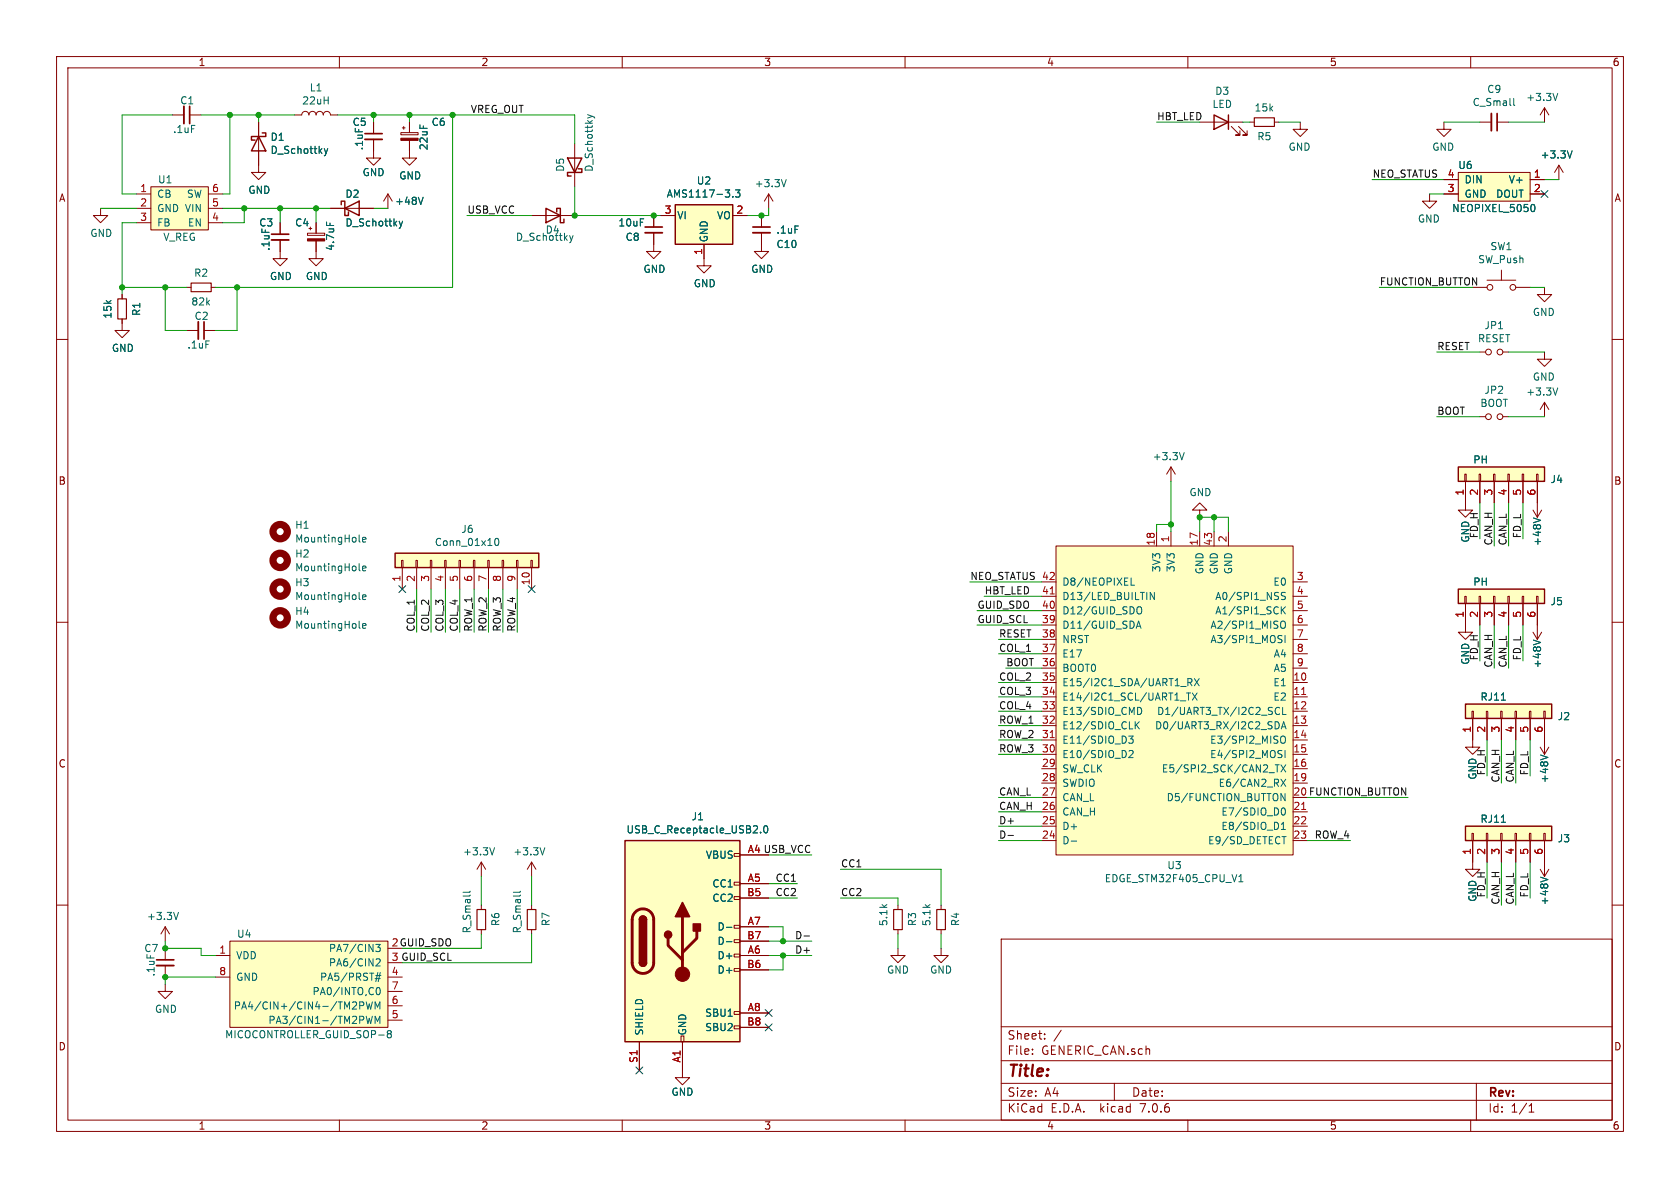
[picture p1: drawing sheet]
EESchema Schematic File Version 4
EELAYER 30 0
EELAYER END
$Descr A4 11693 8268
encoding utf-8
Sheet 1 1
Title ""
Date ""
Rev ""
Comp ""
Comment1 ""
Comment2 ""
Comment3 ""
Comment4 ""
$EndDescr
Wire Wire Line
	3150 2000 3150 800 
Wire Wire Line
	1600 1350 1600 800 
Wire Wire Line
	850  1350 850  800 
Wire Wire Line
	1550 1350 1600 1350
Wire Wire Line
	1650 2000 3150 2000
Wire Wire Line
	1650 2300 1650 2000
Wire Wire Line
	1500 2300 1650 2300
Connection ~ 1650 2000
Wire Wire Line
	1500 2000 1650 2000
Wire Wire Line
	2850 800  3150 800 
$Comp
L power:+3.3V #PWR0101
U 1 1
P 5350 1450
F 0 "#PWR0101" H 5350 1300 50  0001 C CNN
F 1 "+3.3V" H 5365 1623 50  0000 C CNN
F 2 "" H 5350 1450 50  0001 C CNN
F 3 "" H 5350 1450 50  0001 C CNN
	1    5350 1450
	1    0    0    -1  
$EndComp
Wire Wire Line
	2850 800  2850 850 
Connection ~ 2850 800 
Wire Wire Line
	2600 800  2850 800 
Wire Wire Line
	2600 800  2600 850 
Connection ~ 2600 800 
Wire Wire Line
	2350 800  2600 800 
Wire Wire Line
	1600 800  1800 800 
Wire Wire Line
	1800 800  2050 800 
Connection ~ 1800 800 
Wire Wire Line
	1800 850  1800 800 
Connection ~ 1600 800 
Wire Wire Line
	1400 800  1600 800 
Wire Wire Line
	850  800  1200 800 
Wire Wire Line
	950  1350 850  1350
Wire Wire Line
	700  1450 950  1450
$Comp
L power:GND #PWR0102
U 1 1
P 700 1450
F 0 "#PWR0102" H 700 1200 50  0001 C CNN
F 1 "GND" H 705 1277 50  0000 C CNN
F 2 "" H 700 1450 50  0001 C CNN
F 3 "" H 700 1450 50  0001 C CNN
	1    700  1450
	1    0    0    -1  
$EndComp
$Comp
L power:GND #PWR0103
U 1 1
P 1800 1150
F 0 "#PWR0103" H 1800 900 50  0001 C CNN
F 1 "GND" H 1805 977 50  0000 C CNN
F 2 "" H 1800 1150 50  0001 C CNN
F 3 "" H 1800 1150 50  0001 C CNN
	1    1800 1150
	1    0    0    -1  
$EndComp
$Comp
L power:GND #PWR0104
U 1 1
P 2850 1050
F 0 "#PWR0104" H 2850 800 50  0001 C CNN
F 1 "GND" H 2855 877 50  0000 C CNN
F 2 "" H 2850 1050 50  0001 C CNN
F 3 "" H 2850 1050 50  0001 C CNN
	1    2850 1050
	1    0    0    -1  
$EndComp
$Comp
L power:GND #PWR0105
U 1 1
P 2600 1050
F 0 "#PWR0105" H 2600 800 50  0001 C CNN
F 1 "GND" H 2600 900 50  0000 C CNN
F 2 "" H 2600 1050 50  0001 C CNN
F 3 "" H 2600 1050 50  0001 C CNN
	1    2600 1050
	1    0    0    -1  
$EndComp
Wire Wire Line
	1150 2000 850  2000
Wire Wire Line
	1150 2300 1150 2000
Wire Wire Line
	1300 2300 1150 2300
$Comp
L power:GND #PWR0106
U 1 1
P 850 2250
F 0 "#PWR0106" H 850 2000 50  0001 C CNN
F 1 "GND" H 855 2077 50  0000 C CNN
F 2 "" H 850 2250 50  0001 C CNN
F 3 "" H 850 2250 50  0001 C CNN
	1    850  2250
	1    0    0    -1  
$EndComp
Wire Wire Line
	850  2000 850  2050
Wire Wire Line
	850  1550 950  1550
Connection ~ 850  2000
Wire Wire Line
	850  2000 850  1550
Connection ~ 1150 2000
Wire Wire Line
	1300 2000 1150 2000
$Comp
L power:GND #PWR0107
U 1 1
P 2200 1750
F 0 "#PWR0107" H 2200 1500 50  0001 C CNN
F 1 "GND" H 2205 1577 50  0000 C CNN
F 2 "" H 2200 1750 50  0001 C CNN
F 3 "" H 2200 1750 50  0001 C CNN
	1    2200 1750
	1    0    0    -1  
$EndComp
$Comp
L power:GND #PWR0108
U 1 1
P 1950 1750
F 0 "#PWR0108" H 1950 1500 50  0001 C CNN
F 1 "GND" H 1955 1577 50  0000 C CNN
F 2 "" H 1950 1750 50  0001 C CNN
F 3 "" H 1950 1750 50  0001 C CNN
	1    1950 1750
	1    0    0    -1  
$EndComp
$Comp
L Device:C_Small C5
U 1 1
P 2600 950
F 0 "C5" H 2450 1050 50  0000 L CNN
F 1 ".1uF" V 2500 850 50  0000 L CNN
F 2 "Capacitor_SMD:C_0603_1608Metric" H 2600 950 50  0001 C CNN
F 3 "~" H 2600 950 50  0001 C CNN
	1    2600 950 
	1    0    0    -1  
$EndComp
Wire Wire Line
	1950 1450 1950 1550
Connection ~ 1950 1450
Wire Wire Line
	2200 1450 1950 1450
Wire Wire Line
	2200 1450 2200 1550
$Comp
L Evezor_Library:REGULATOR_VOLTAGE_HT7463A U1
U 1 1
P 1250 1450
F 0 "U1" H 1150 1650 50  0000 C CNN
F 1 "V_REG" H 1250 1250 50  0000 C CNN
F 2 "Package_TO_SOT_SMD:SOT-23-6" H 1200 1450 50  0001 C CNN
F 3 "" H 1200 1450 50  0001 C CNN
	1    1250 1450
	1    0    0    -1  
$EndComp
$Comp
L power:+48V #PWR0109
U 1 1
P 2700 1450
F 0 "#PWR0109" H 2700 1300 50  0001 C CNN
F 1 "+48V" H 2850 1500 50  0000 C CNN
F 2 "" H 2700 1450 50  0001 C CNN
F 3 "" H 2700 1450 50  0001 C CNN
	1    2700 1450
	1    0    0    -1  
$EndComp
$Comp
L Device:CP_Small C6
U 1 1
P 2850 950
F 0 "C6" H 3000 1050 50  0000 L CNN
F 1 "22uF" V 2950 850 50  0000 L CNN
F 2 "Capacitor_SMD:C_0805_2012Metric" H 2850 950 50  0001 C CNN
F 3 "~" H 2850 950 50  0001 C CNN
	1    2850 950 
	1    0    0    -1  
$EndComp
$Comp
L Device:R_Small R1
U 1 1
P 850 2150
F 0 "R1" V 750 2150 50  0000 C CNN
F 1 "15k" V 950 2150 50  0000 C CNN
F 2 "Resistor_SMD:R_0603_1608Metric" H 850 2150 50  0001 C CNN
F 3 "~" H 850 2150 50  0001 C CNN
	1    850  2150
	-1   0    0    1   
$EndComp
$Comp
L Device:C_Small C2
U 1 1
P 1400 2300
F 0 "C2" V 1300 2250 50  0000 L CNN
F 1 ".1uF" V 1500 2200 50  0000 L CNN
F 2 "Capacitor_SMD:C_0603_1608Metric" H 1400 2300 50  0001 C CNN
F 3 "~" H 1400 2300 50  0001 C CNN
	1    1400 2300
	0    1    1    0   
$EndComp
$Comp
L Device:R_Small R2
U 1 1
P 1400 2000
F 0 "R2" V 1300 2000 50  0000 C CNN
F 1 "82k" V 1500 2000 50  0000 C CNN
F 2 "Resistor_SMD:R_0603_1608Metric" H 1400 2000 50  0001 C CNN
F 3 "~" H 1400 2000 50  0001 C CNN
	1    1400 2000
	0    1    1    0   
$EndComp
$Comp
L Device:C_Small C1
U 1 1
P 1300 800
F 0 "C1" V 1200 750 50  0000 L CNN
F 1 ".1uF" V 1400 700 50  0000 L CNN
F 2 "Capacitor_SMD:C_0603_1608Metric" H 1300 800 50  0001 C CNN
F 3 "~" H 1300 800 50  0001 C CNN
	1    1300 800 
	0    1    1    0   
$EndComp
$Comp
L Device:CP_Small C4
U 1 1
P 2200 1650
F 0 "C4" H 2050 1750 50  0000 L CNN
F 1 "4.7uF" V 2300 1550 50  0000 L CNN
F 2 "Capacitor_SMD:C_0805_2012Metric" H 2200 1650 50  0001 C CNN
F 3 "~" H 2200 1650 50  0001 C CNN
	1    2200 1650
	1    0    0    -1  
$EndComp
$Comp
L Device:C_Small C3
U 1 1
P 1950 1650
F 0 "C3" H 1800 1750 50  0000 L CNN
F 1 ".1uF" V 1850 1550 50  0000 L CNN
F 2 "Capacitor_SMD:C_0603_1608Metric" H 1950 1650 50  0001 C CNN
F 3 "~" H 1950 1650 50  0001 C CNN
	1    1950 1650
	1    0    0    -1  
$EndComp
$Comp
L Device:L L1
U 1 1
P 2200 800
F 0 "L1" V 2390 800 50  0000 C CNN
F 1 "22uH" V 2299 800 50  0000 C CNN
F 2 "EvezorLIB:INDUCTOR_7.5X6.6_GCDA0630-220MC" H 2200 800 50  0001 C CNN
F 3 "~" H 2200 800 50  0001 C CNN
	1    2200 800 
	0    -1   -1   0   
$EndComp
$Comp
L Device:D_Schottky D1
U 1 1
P 1800 1000
F 0 "D1" V 1754 1079 50  0000 L CNN
F 1 "D_Schottky" V 1845 1079 50  0000 L CNN
F 2 "Diode_SMD:D_SMA" H 1800 1000 50  0001 C CNN
F 3 "~" H 1800 1000 50  0001 C CNN
	1    1800 1000
	0    1    1    0   
$EndComp
Wire Wire Line
	2200 1450 2300 1450
Connection ~ 2200 1450
$Comp
L Regulator_Linear:AMS1117-3.3 U2
U 1 1
P 4900 1500
F 0 "U2" H 4900 1742 50  0000 C CNN
F 1 "AMS1117-3.3" H 4900 1651 50  0000 C CNN
F 2 "Package_TO_SOT_SMD:SOT-223-3_TabPin2" H 4900 1700 50  0001 C CNN
F 3 "http://www.advanced-monolithic.com/pdf/ds1117.pdf" H 5000 1250 50  0001 C CNN
	1    4900 1500
	1    0    0    -1  
$EndComp
Wire Wire Line
	5200 1500 5300 1500
Wire Wire Line
	5350 1500 5350 1450
$Comp
L power:GND #PWR0110
U 1 1
P 4900 1800
F 0 "#PWR0110" H 4900 1550 50  0001 C CNN
F 1 "GND" H 4905 1627 50  0000 C CNN
F 2 "" H 4900 1800 50  0001 C CNN
F 3 "" H 4900 1800 50  0001 C CNN
	1    4900 1800
	1    0    0    -1  
$EndComp
Wire Wire Line
	1550 1450 1700 1450
Wire Wire Line
	8350 3600 8350 3700
Wire Wire Line
	8450 3700 8450 3600
Connection ~ 8450 3600
Wire Wire Line
	8450 3600 8350 3600
Wire Wire Line
	8550 3700 8550 3600
Wire Wire Line
	8550 3600 8450 3600
$Comp
L power:GND #PWR0113
U 1 1
P 8350 3600
F 0 "#PWR0113" H 8350 3350 50  0001 C CNN
F 1 "GND" H 8355 3427 50  0000 C CNN
F 2 "" H 8350 3600 50  0001 C CNN
F 3 "" H 8350 3600 50  0001 C CNN
	1    8350 3600
	1    0    0    1   
$EndComp
Connection ~ 8350 3600
Wire Wire Line
	8150 3350 8150 3650
Wire Wire Line
	8050 3700 8050 3650
Wire Wire Line
	8050 3650 8150 3650
Connection ~ 8150 3650
Wire Wire Line
	8150 3650 8150 3700
$Comp
L power:+3.3V #PWR0114
U 1 1
P 8150 3350
F 0 "#PWR0114" H 8150 3200 50  0001 C CNN
F 1 "+3.3V" H 8165 3523 50  0000 C CNN
F 2 "" H 8150 3350 50  0001 C CNN
F 3 "" H 8150 3350 50  0001 C CNN
	1    8150 3350
	-1   0    0    -1  
$EndComp
Text Label 6950 5650 0    50   ~ 0
CAN_H
Text Label 6950 5550 0    50   ~ 0
CAN_L
Wire Wire Line
	7250 5650 6950 5650
Wire Wire Line
	7250 5550 6950 5550
$Comp
L Connector_Generic:Conn_01x06 J2
U 1 1
P 10450 4950
F 0 "J2" V 10414 4562 50  0000 R CNN
F 1 "RJ11" V 10550 5100 50  0000 R CNN
F 2 "EvezorLIB:RJ11_C189747_Horizontal" H 10450 4950 50  0001 C CNN
F 3 "~" H 10450 4950 50  0001 C CNN
	1    10450 4950
	0    -1   -1   0   
$EndComp
Text Label 10450 5450 1    50   ~ 0
CAN_H
Text Label 10550 5450 1    50   ~ 0
CAN_L
Wire Wire Line
	10450 5150 10450 5450
Wire Wire Line
	10550 5150 10550 5450
$Comp
L power:GND #PWR0117
U 1 1
P 10250 5150
F 0 "#PWR0117" H 10250 4900 50  0001 C CNN
F 1 "GND" V 10250 4950 50  0000 C CNN
F 2 "" H 10250 5150 50  0001 C CNN
F 3 "" H 10250 5150 50  0001 C CNN
	1    10250 5150
	1    0    0    -1  
$EndComp
$Comp
L power:+48V #PWR0118
U 1 1
P 10750 5150
F 0 "#PWR0118" H 10750 5000 50  0001 C CNN
F 1 "+48V" V 10750 5350 50  0000 C CNN
F 2 "" H 10750 5150 50  0001 C CNN
F 3 "" H 10750 5150 50  0001 C CNN
	1    10750 5150
	-1   0    0    1   
$EndComp
$Comp
L Connector_Generic:Conn_01x06 J3
U 1 1
P 10450 5800
F 0 "J3" V 10414 5412 50  0000 R CNN
F 1 "RJ11" V 10550 5950 50  0000 R CNN
F 2 "EvezorLIB:RJ11_C189747_Horizontal" H 10450 5800 50  0001 C CNN
F 3 "~" H 10450 5800 50  0001 C CNN
	1    10450 5800
	0    -1   -1   0   
$EndComp
Text Label 10450 6300 1    50   ~ 0
CAN_H
Text Label 10550 6300 1    50   ~ 0
CAN_L
Wire Wire Line
	10450 6000 10450 6300
Wire Wire Line
	10550 6000 10550 6300
$Comp
L power:GND #PWR0119
U 1 1
P 10250 6000
F 0 "#PWR0119" H 10250 5750 50  0001 C CNN
F 1 "GND" V 10250 5800 50  0000 C CNN
F 2 "" H 10250 6000 50  0001 C CNN
F 3 "" H 10250 6000 50  0001 C CNN
	1    10250 6000
	1    0    0    -1  
$EndComp
$Comp
L power:+48V #PWR0120
U 1 1
P 10750 6000
F 0 "#PWR0120" H 10750 5850 50  0001 C CNN
F 1 "+48V" V 10750 6200 50  0000 C CNN
F 2 "" H 10750 6000 50  0001 C CNN
F 3 "" H 10750 6000 50  0001 C CNN
	1    10750 6000
	-1   0    0    1   
$EndComp
$Comp
L Connector_Generic:Conn_01x06 J4
U 1 1
P 10400 3300
F 0 "J4" V 10364 2912 50  0000 R CNN
F 1 "PH" V 10500 3450 50  0000 R CNN
F 2 "Connector_JST:JST_PH_B6B-PH-K_1x06_P2.00mm_Vertical" H 10400 3300 50  0001 C CNN
F 3 "~" H 10400 3300 50  0001 C CNN
	1    10400 3300
	0    -1   -1   0   
$EndComp
Text Label 10400 3800 1    50   ~ 0
CAN_H
Text Label 10500 3800 1    50   ~ 0
CAN_L
Wire Wire Line
	10400 3500 10400 3800
Wire Wire Line
	10500 3500 10500 3800
$Comp
L power:GND #PWR0121
U 1 1
P 10200 3500
F 0 "#PWR0121" H 10200 3250 50  0001 C CNN
F 1 "GND" V 10200 3300 50  0000 C CNN
F 2 "" H 10200 3500 50  0001 C CNN
F 3 "" H 10200 3500 50  0001 C CNN
	1    10200 3500
	1    0    0    -1  
$EndComp
$Comp
L Connector_Generic:Conn_01x06 J5
U 1 1
P 10400 4150
F 0 "J5" V 10364 3762 50  0000 R CNN
F 1 "PH" V 10500 4300 50  0000 R CNN
F 2 "Connector_JST:JST_PH_B6B-PH-K_1x06_P2.00mm_Vertical" H 10400 4150 50  0001 C CNN
F 3 "~" H 10400 4150 50  0001 C CNN
	1    10400 4150
	0    -1   -1   0   
$EndComp
Text Label 10400 4650 1    50   ~ 0
CAN_H
Text Label 10500 4650 1    50   ~ 0
CAN_L
Wire Wire Line
	10400 4350 10400 4650
Wire Wire Line
	10500 4350 10500 4650
$Comp
L power:GND #PWR0123
U 1 1
P 10200 4350
F 0 "#PWR0123" H 10200 4100 50  0001 C CNN
F 1 "GND" V 10200 4150 50  0000 C CNN
F 2 "" H 10200 4350 50  0001 C CNN
F 3 "" H 10200 4350 50  0001 C CNN
	1    10200 4350
	1    0    0    -1  
$EndComp
$Comp
L power:+48V #PWR0124
U 1 1
P 10700 4350
F 0 "#PWR0124" H 10700 4200 50  0001 C CNN
F 1 "+48V" V 10700 4550 50  0000 C CNN
F 2 "" H 10700 4350 50  0001 C CNN
F 3 "" H 10700 4350 50  0001 C CNN
	1    10700 4350
	-1   0    0    1   
$EndComp
Text Label 10350 5400 1    50   ~ 0
FD_H
Text Label 10650 5400 1    50   ~ 0
FD_L
Wire Wire Line
	10350 5150 10350 5400
Wire Wire Line
	10650 5150 10650 5400
Text Label 10300 3750 1    50   ~ 0
FD_H
Text Label 10600 3750 1    50   ~ 0
FD_L
Wire Wire Line
	10300 3500 10300 3750
Wire Wire Line
	10600 3500 10600 3750
Text Label 10300 4600 1    50   ~ 0
FD_H
Text Label 10600 4600 1    50   ~ 0
FD_L
Wire Wire Line
	10300 4350 10300 4600
Wire Wire Line
	10600 4350 10600 4600
Text Label 10350 6250 1    50   ~ 0
FD_H
Text Label 10650 6250 1    50   ~ 0
FD_L
Wire Wire Line
	10350 6000 10350 6250
Wire Wire Line
	10650 6000 10650 6250
$Comp
L Device:LED D3
U 1 1
P 8500 850
F 0 "D3" H 8493 1066 50  0000 C CNN
F 1 "LED" H 8493 975 50  0000 C CNN
F 2 "LED_SMD:LED_0603_1608Metric" H 8500 850 50  0001 C CNN
F 3 "~" H 8500 850 50  0001 C CNN
	1    8500 850 
	-1   0    0    -1  
$EndComp
$Comp
L Device:R_Small R5
U 1 1
P 8800 850
F 0 "R5" V 8700 850 50  0000 C CNN
F 1 "15k" V 8900 850 50  0000 C CNN
F 2 "Resistor_SMD:R_0603_1608Metric" H 8800 850 50  0001 C CNN
F 3 "~" H 8800 850 50  0001 C CNN
	1    8800 850 
	0    1    -1   0   
$EndComp
$Comp
L power:GND #PWR0133
U 1 1
P 9050 850
F 0 "#PWR0133" H 9050 600 50  0001 C CNN
F 1 "GND" H 9055 677 50  0000 C CNN
F 2 "" H 9050 850 50  0001 C CNN
F 3 "" H 9050 850 50  0001 C CNN
	1    9050 850 
	-1   0    0    -1  
$EndComp
Wire Wire Line
	8650 850  8700 850 
Wire Wire Line
	8900 850  9050 850 
Wire Wire Line
	1550 1550 1700 1550
Wire Wire Line
	1700 1550 1700 1450
Connection ~ 1700 1450
Wire Wire Line
	1700 1450 1950 1450
$Comp
L power:GND #PWR0129
U 1 1
P 10750 2000
F 0 "#PWR0129" H 10750 1750 50  0001 C CNN
F 1 "GND" H 10755 1827 50  0000 C CNN
F 2 "" H 10750 2000 50  0001 C CNN
F 3 "" H 10750 2000 50  0001 C CNN
	1    10750 2000
	-1   0    0    -1  
$EndComp
$Comp
L Switch:SW_Push SW1
U 1 1
P 10450 2000
F 0 "SW1" H 10450 2285 50  0000 C CNN
F 1 "SW_Push" H 10450 2194 50  0000 C CNN
F 2 "EvezorLIB:SWITCH_2x3_SMD_TACTILE_GREEN" H 10450 2200 50  0001 C CNN
F 3 "~" H 10450 2200 50  0001 C CNN
	1    10450 2000
	1    0    0    -1  
$EndComp
Wire Wire Line
	10650 2000 10750 2000
Text Label 10000 2450 0    50   ~ 0
RESET
$Comp
L Evezor_Library:NEOPIXEL_5050 U6
U 1 1
P 10400 1300
F 0 "U6" H 10600 1450 50  0000 C CNN
F 1 "NEOPIXEL_5050" H 10400 1150 50  0000 C CNN
F 2 "EvezorLIB:NEOPIXEL_5050" H 10400 1050 50  0001 C CNN
F 3 "" H 10300 1300 50  0001 C CNN
	1    10400 1300
	-1   0    0    -1  
$EndComp
$Comp
L power:+3.3V #PWR0130
U 1 1
P 10850 1250
F 0 "#PWR0130" H 10850 1100 50  0001 C CNN
F 1 "+3.3V" H 10865 1423 50  0000 C CNN
F 2 "" H 10850 1250 50  0001 C CNN
F 3 "" H 10850 1250 50  0001 C CNN
	1    10850 1250
	-1   0    0    -1  
$EndComp
$Comp
L power:GND #PWR0131
U 1 1
P 9950 1350
F 0 "#PWR0131" H 9950 1100 50  0001 C CNN
F 1 "GND" H 9955 1177 50  0000 C CNN
F 2 "" H 9950 1350 50  0001 C CNN
F 3 "" H 9950 1350 50  0001 C CNN
	1    9950 1350
	-1   0    0    -1  
$EndComp
Wire Wire Line
	10050 1350 9950 1350
Wire Wire Line
	10850 1250 10750 1250
Text Label 9550 1250 0    50   ~ 0
NEO_STATUS
Wire Wire Line
	10050 1250 9550 1250
Text Label 6750 4050 0    50   ~ 0
NEO_STATUS
NoConn ~ 10750 1350
$Comp
L Device:C_Small C9
U 1 1
P 10400 850
F 0 "C9" V 10171 850 50  0000 C CNN
F 1 "C_Small" V 10262 850 50  0000 C CNN
F 2 "Capacitor_SMD:C_0603_1608Metric" H 10400 850 50  0001 C CNN
F 3 "~" H 10400 850 50  0001 C CNN
	1    10400 850 
	0    1    1    0   
$EndComp
$Comp
L power:+3.3V #PWR0132
U 1 1
P 10750 850
F 0 "#PWR0132" H 10750 700 50  0001 C CNN
F 1 "+3.3V" H 10765 1023 50  0000 C CNN
F 2 "" H 10750 850 50  0001 C CNN
F 3 "" H 10750 850 50  0001 C CNN
	1    10750 850 
	-1   0    0    -1  
$EndComp
$Comp
L power:GND #PWR0134
U 1 1
P 10050 850
F 0 "#PWR0134" H 10050 600 50  0001 C CNN
F 1 "GND" H 10055 677 50  0000 C CNN
F 2 "" H 10050 850 50  0001 C CNN
F 3 "" H 10050 850 50  0001 C CNN
	1    10050 850 
	-1   0    0    -1  
$EndComp
Wire Wire Line
	10500 850  10750 850 
Wire Wire Line
	10300 850  10050 850 
$Comp
L power:+48V #PWR0122
U 1 1
P 10700 3500
F 0 "#PWR0122" H 10700 3350 50  0001 C CNN
F 1 "+48V" V 10700 3700 50  0000 C CNN
F 2 "" H 10700 3500 50  0001 C CNN
F 3 "" H 10700 3500 50  0001 C CNN
	1    10700 3500
	-1   0    0    1   
$EndComp
$Comp
L Device:D_Schottky D2
U 1 1
P 2450 1450
F 0 "D2" H 2400 1550 50  0000 L CNN
F 1 "D_Schottky" H 2400 1350 50  0000 L CNN
F 2 "Diode_SMD:D_SMA" H 2450 1450 50  0001 C CNN
F 3 "~" H 2450 1450 50  0001 C CNN
	1    2450 1450
	1    0    0    -1  
$EndComp
Wire Wire Line
	2600 1450 2700 1450
$Comp
L Connector:USB_C_Receptacle_USB2.0 J1
U 1 1
P 4750 6550
F 0 "J1" H 4857 7417 50  0000 C CNN
F 1 "USB_C_Receptacle_USB2.0" H 4857 7326 50  0000 C CNN
F 2 "EvezorLIB:USB_C_Receptacle_HRO_TYPE-C-31-M-12" H 4900 6550 50  0001 C CNN
F 3 "https://www.usb.org/sites/default/files/documents/usb_type-c.zip" H 4900 6550 50  0001 C CNN
	1    4750 6550
	1    0    0    -1  
$EndComp
Text Label 6950 5850 0    50   ~ 0
D-
Wire Wire Line
	6950 5750 7250 5750
Wire Wire Line
	6950 5850 7250 5850
Text Label 5650 6550 2    50   ~ 0
D-
Text Label 6950 5750 0    50   ~ 0
D+
Text Label 5650 6650 2    50   ~ 0
D+
Wire Wire Line
	5350 6650 5450 6650
Wire Wire Line
	5350 6550 5450 6550
Wire Wire Line
	5350 6450 5450 6450
Wire Wire Line
	5450 6450 5450 6550
Connection ~ 5450 6550
Wire Wire Line
	5450 6550 5650 6550
Wire Wire Line
	5450 6650 5450 6750
Wire Wire Line
	5450 6750 5350 6750
Connection ~ 5450 6650
Wire Wire Line
	5450 6650 5650 6650
NoConn ~ 5350 7150
NoConn ~ 5350 7050
$Comp
L Device:R_Small R3
U 1 1
P 6250 6400
F 0 "R3" V 6350 6350 50  0000 L CNN
F 1 "5.1k" V 6150 6350 50  0000 L CNN
F 2 "Resistor_SMD:R_0603_1608Metric" H 6250 6400 50  0001 C CNN
F 3 "~" H 6250 6400 50  0001 C CNN
	1    6250 6400
	1    0    0    -1  
$EndComp
Text Label 5550 6150 2    50   ~ 0
CC1
Text Label 5550 6250 2    50   ~ 0
CC2
Wire Wire Line
	5350 6250 5550 6250
Wire Wire Line
	5550 6150 5350 6150
Text Label 5850 6050 0    50   ~ 0
CC1
Text Label 5850 6250 0    50   ~ 0
CC2
$Comp
L Device:R_Small R4
U 1 1
P 6550 6400
F 0 "R4" V 6650 6350 50  0000 L CNN
F 1 "5.1k" V 6450 6350 50  0000 L CNN
F 2 "Resistor_SMD:R_0603_1608Metric" H 6550 6400 50  0001 C CNN
F 3 "~" H 6550 6400 50  0001 C CNN
	1    6550 6400
	1    0    0    -1  
$EndComp
Wire Wire Line
	5850 6250 6250 6250
Wire Wire Line
	6250 6250 6250 6300
Wire Wire Line
	5850 6050 6550 6050
Wire Wire Line
	6550 6050 6550 6300
$Comp
L power:GND #PWR0112
U 1 1
P 4750 7450
F 0 "#PWR0112" H 4750 7200 50  0001 C CNN
F 1 "GND" H 4750 7300 50  0000 C CNN
F 2 "" H 4750 7450 50  0001 C CNN
F 3 "" H 4750 7450 50  0001 C CNN
	1    4750 7450
	1    0    0    -1  
$EndComp
$Comp
L power:GND #PWR0115
U 1 1
P 6250 6600
F 0 "#PWR0115" H 6250 6350 50  0001 C CNN
F 1 "GND" H 6250 6450 50  0000 C CNN
F 2 "" H 6250 6600 50  0001 C CNN
F 3 "" H 6250 6600 50  0001 C CNN
	1    6250 6600
	1    0    0    -1  
$EndComp
$Comp
L power:GND #PWR0116
U 1 1
P 6550 6600
F 0 "#PWR0116" H 6550 6350 50  0001 C CNN
F 1 "GND" H 6550 6450 50  0000 C CNN
F 2 "" H 6550 6600 50  0001 C CNN
F 3 "" H 6550 6600 50  0001 C CNN
	1    6550 6600
	1    0    0    -1  
$EndComp
Wire Wire Line
	6250 6500 6250 6600
Wire Wire Line
	6550 6500 6550 6600
$Comp
L Evezor_Library:MICOCONTROLLER_GUID_SOP-8 U4
U 1 1
P 2150 6850
F 0 "U4" H 1700 7200 50  0000 C CNN
F 1 "MICOCONTROLLER_GUID_SOP-8" H 2150 6500 50  0000 C CNN
F 2 "EvezorLIB:GUID_PS150C" H 2550 6850 50  0001 C CNN
F 3 "" H 2550 6850 50  0001 C CNN
	1    2150 6850
	1    0    0    -1  
$EndComp
$Comp
L power:GND #PWR0111
U 1 1
P 1150 6850
F 0 "#PWR0111" H 1150 6600 50  0001 C CNN
F 1 "GND" H 1155 6677 50  0000 C CNN
F 2 "" H 1150 6850 50  0001 C CNN
F 3 "" H 1150 6850 50  0001 C CNN
	1    1150 6850
	1    0    0    -1  
$EndComp
$Comp
L power:+3.3V #PWR0125
U 1 1
P 1150 6550
F 0 "#PWR0125" H 1150 6400 50  0001 C CNN
F 1 "+3.3V" H 1165 6723 50  0000 C CNN
F 2 "" H 1150 6550 50  0001 C CNN
F 3 "" H 1150 6550 50  0001 C CNN
	1    1150 6550
	-1   0    0    -1  
$EndComp
Wire Wire Line
	1400 6650 1500 6650
Text Label 5650 5950 2    50   ~ 0
USB_VCC
Wire Wire Line
	5350 5950 5650 5950
Text Label 3250 1500 0    50   ~ 0
USB_VCC
Wire Wire Line
	3250 1500 3700 1500
Wire Wire Line
	3150 800  4000 800 
Wire Wire Line
	4000 800  4000 1000
Connection ~ 3150 800 
Text Label 3650 800  2    50   ~ 0
VREG_OUT
$Comp
L Device:C_Small C7
U 1 1
P 1150 6700
F 0 "C7" H 1000 6800 50  0000 L CNN
F 1 ".1uF" V 1050 6600 50  0000 L CNN
F 2 "Capacitor_SMD:C_0603_1608Metric" H 1150 6700 50  0001 C CNN
F 3 "~" H 1150 6700 50  0001 C CNN
	1    1150 6700
	1    0    0    -1  
$EndComp
Wire Wire Line
	1400 6650 1400 6600
Wire Wire Line
	1400 6600 1150 6600
Wire Wire Line
	1150 6550 1150 6600
Connection ~ 1150 6600
Wire Wire Line
	1150 6800 1500 6800
Wire Wire Line
	1150 6800 1150 6850
Connection ~ 1150 6800
Text Label 6800 4250 0    50   ~ 0
GUID_SDO
Text Label 6800 4350 0    50   ~ 0
GUID_SCL
Wire Wire Line
	6800 4250 7250 4250
Wire Wire Line
	6800 4350 7250 4350
Text Label 6850 4150 0    50   ~ 0
HBT_LED
Text Label 8050 850  0    50   ~ 0
HBT_LED
Wire Wire Line
	7250 4050 6750 4050
$Comp
L Device:D_Schottky D5
U 1 1
P 4000 1150
F 0 "D5" H 3950 1250 50  0000 L CNN
F 1 "D_Schottky" H 3950 1050 50  0000 L CNN
F 2 "Diode_SMD:D_SMA" H 4000 1150 50  0001 C CNN
F 3 "~" H 4000 1150 50  0001 C CNN
	1    4000 1150
	0    -1   -1   0   
$EndComp
$Comp
L Device:D_Schottky D4
U 1 1
P 3850 1500
F 0 "D4" H 3800 1600 50  0000 L CNN
F 1 "D_Schottky" H 3700 1650 50  0000 L CNN
F 2 "Diode_SMD:D_SMA" H 3850 1500 50  0001 C CNN
F 3 "~" H 3850 1500 50  0001 C CNN
	1    3850 1500
	-1   0    0    1   
$EndComp
Wire Wire Line
	4000 1300 4000 1500
Text Label 3150 6600 2    50   ~ 0
GUID_SDO
Text Label 3150 6700 2    50   ~ 0
GUID_SCL
$Comp
L Device:R_Small R6
U 1 1
P 3350 6400
F 0 "R6" V 3250 6450 50  0000 R CNN
F 1 "R_Small" V 3450 6500 50  0000 R CNN
F 2 "Resistor_SMD:R_0603_1608Metric" H 3350 6400 50  0001 C CNN
F 3 "~" H 3350 6400 50  0001 C CNN
	1    3350 6400
	-1   0    0    1   
$EndComp
$Comp
L power:+3.3V #PWR0126
U 1 1
P 3350 6100
F 0 "#PWR0126" H 3350 5950 50  0001 C CNN
F 1 "+3.3V" H 3365 6273 50  0000 C CNN
F 2 "" H 3350 6100 50  0001 C CNN
F 3 "" H 3350 6100 50  0001 C CNN
	1    3350 6100
	-1   0    0    -1  
$EndComp
$Comp
L Device:R_Small R7
U 1 1
P 3700 6400
F 0 "R7" V 3600 6450 50  0000 R CNN
F 1 "R_Small" V 3800 6500 50  0000 R CNN
F 2 "Resistor_SMD:R_0603_1608Metric" H 3700 6400 50  0001 C CNN
F 3 "~" H 3700 6400 50  0001 C CNN
	1    3700 6400
	-1   0    0    1   
$EndComp
$Comp
L power:+3.3V #PWR0127
U 1 1
P 3700 6100
F 0 "#PWR0127" H 3700 5950 50  0001 C CNN
F 1 "+3.3V" H 3715 6273 50  0000 C CNN
F 2 "" H 3700 6100 50  0001 C CNN
F 3 "" H 3700 6100 50  0001 C CNN
	1    3700 6100
	-1   0    0    -1  
$EndComp
Wire Wire Line
	3350 6600 3350 6500
Wire Wire Line
	2800 6600 3350 6600
Wire Wire Line
	3700 6700 3700 6500
Wire Wire Line
	2800 6700 3700 6700
Wire Wire Line
	3350 6300 3350 6100
Wire Wire Line
	3700 6100 3700 6300
$Comp
L Device:Jumper_NO_Small JP1
U 1 1
P 10400 2450
F 0 "JP1" H 10400 2635 50  0000 C CNN
F 1 "RESET" H 10400 2544 50  0000 C CNN
F 2 "Evezor_BUTTONS:SHORT_PAD" H 10400 2450 50  0001 C CNN
F 3 "~" H 10400 2450 50  0001 C CNN
	1    10400 2450
	1    0    0    -1  
$EndComp
$Comp
L power:GND #PWR0128
U 1 1
P 10750 2450
F 0 "#PWR0128" H 10750 2200 50  0001 C CNN
F 1 "GND" H 10755 2277 50  0000 C CNN
F 2 "" H 10750 2450 50  0001 C CNN
F 3 "" H 10750 2450 50  0001 C CNN
	1    10750 2450
	-1   0    0    -1  
$EndComp
Wire Wire Line
	10000 2450 10300 2450
Wire Wire Line
	10500 2450 10750 2450
Text Label 6950 4450 0    50   ~ 0
RESET
Wire Wire Line
	6950 4450 7250 4450
Text Label 10000 2900 0    50   ~ 0
BOOT
$Comp
L Device:Jumper_NO_Small JP2
U 1 1
P 10400 2900
F 0 "JP2" H 10400 3085 50  0000 C CNN
F 1 "BOOT" H 10400 2994 50  0000 C CNN
F 2 "Evezor_BUTTONS:SHORT_PAD" H 10400 2900 50  0001 C CNN
F 3 "~" H 10400 2900 50  0001 C CNN
	1    10400 2900
	1    0    0    -1  
$EndComp
Wire Wire Line
	10000 2900 10300 2900
Wire Wire Line
	10500 2900 10750 2900
Text Label 7000 4650 0    50   ~ 0
BOOT
Wire Wire Line
	7000 4650 7250 4650
Text Label 9600 2000 0    50   ~ 0
FUNCTION_BUTTON
$Comp
L Evezor_Library:EDGE_STM32F405_CPU_V1 U3
U 1 1
P 8250 4350
F 0 "U3" H 8325 2677 50  0000 C CNN
F 1 "EDGE_STM32F405_CPU_V1" H 8325 2586 50  0000 C CNN
F 2 "EvezorLIB:EDGE_STAMP" H 7800 2700 50  0001 C CNN
F 3 "" H 8250 4350 50  0001 C CNN
	1    8250 4350
	-1   0    0    -1  
$EndComp
Wire Wire Line
	9100 5550 9800 5550
Wire Wire Line
	9600 2000 10250 2000
Text Label 9800 5550 2    50   ~ 0
FUNCTION_BUTTON
$Comp
L power:+3.3V #PWR0135
U 1 1
P 10750 2900
F 0 "#PWR0135" H 10750 2750 50  0001 C CNN
F 1 "+3.3V" H 10765 3073 50  0000 C CNN
F 2 "" H 10750 2900 50  0001 C CNN
F 3 "" H 10750 2900 50  0001 C CNN
	1    10750 2900
	-1   0    0    -1  
$EndComp
$Comp
L Device:C_Small C10
U 1 1
P 5300 1600
F 0 "C10" H 5400 1500 50  0000 L CNN
F 1 ".1uF" H 5400 1600 50  0000 L CNN
F 2 "Capacitor_SMD:C_0603_1608Metric" H 5300 1600 50  0001 C CNN
F 3 "~" H 5300 1600 50  0001 C CNN
	1    5300 1600
	1    0    0    -1  
$EndComp
Connection ~ 5300 1500
Wire Wire Line
	5300 1500 5350 1500
$Comp
L Device:C_Small C8
U 1 1
P 4550 1600
F 0 "C8" H 4350 1550 50  0000 L CNN
F 1 "10uF" H 4300 1650 50  0000 L CNN
F 2 "Capacitor_SMD:C_0805_2012Metric" H 4550 1600 50  0001 C CNN
F 3 "~" H 4550 1600 50  0001 C CNN
	1    4550 1600
	1    0    0    -1  
$EndComp
Connection ~ 4550 1500
Wire Wire Line
	4550 1500 4600 1500
$Comp
L power:GND #PWR0136
U 1 1
P 4550 1700
F 0 "#PWR0136" H 4550 1450 50  0001 C CNN
F 1 "GND" H 4555 1527 50  0000 C CNN
F 2 "" H 4550 1700 50  0001 C CNN
F 3 "" H 4550 1700 50  0001 C CNN
	1    4550 1700
	1    0    0    -1  
$EndComp
$Comp
L power:GND #PWR0137
U 1 1
P 5300 1700
F 0 "#PWR0137" H 5300 1450 50  0001 C CNN
F 1 "GND" H 5305 1527 50  0000 C CNN
F 2 "" H 5300 1700 50  0001 C CNN
F 3 "" H 5300 1700 50  0001 C CNN
	1    5300 1700
	1    0    0    -1  
$EndComp
Wire Wire Line
	4000 1500 4550 1500
Connection ~ 4000 1500
Wire Wire Line
	8050 850  8350 850 
NoConn ~ 4450 7450
NoConn ~ 3700 4100
NoConn ~ 2800 4100
Text Label 2900 4400 1    50   ~ 0
COL_1
Text Label 3000 4400 1    50   ~ 0
COL_2
Text Label 3100 4400 1    50   ~ 0
COL_3
Text Label 3200 4400 1    50   ~ 0
COL_4
Text Label 3300 4400 1    50   ~ 0
ROW_1
Text Label 3400 4400 1    50   ~ 0
ROW_2
Text Label 3500 4400 1    50   ~ 0
ROW_3
Text Label 3600 4400 1    50   ~ 0
ROW_4
Wire Wire Line
	2900 4400 2900 4100
Wire Wire Line
	3000 4100 3000 4400
Wire Wire Line
	3100 4400 3100 4100
Wire Wire Line
	3200 4100 3200 4400
Wire Wire Line
	3300 4400 3300 4100
Wire Wire Line
	3400 4100 3400 4400
Wire Wire Line
	3500 4400 3500 4100
Wire Wire Line
	3600 4100 3600 4400
$Comp
L Connector_Generic:Conn_01x10 J6
U 1 1
P 3200 3900
F 0 "J6" V 3417 3846 50  0000 C CNN
F 1 "Conn_01x10" V 3326 3846 50  0000 C CNN
F 2 "Connector_PinSocket_2.54mm:PinSocket_1x10_P2.54mm_Vertical" H 3200 3900 50  0001 C CNN
F 3 "~" H 3200 3900 50  0001 C CNN
	1    3200 3900
	0    -1   -1   0   
$EndComp
$Comp
L Mechanical:MountingHole H1
U 1 1
P 1950 3700
F 0 "H1" H 2050 3746 50  0000 L CNN
F 1 "MountingHole" H 2050 3650 50  0000 L CNN
F 2 "MountingHole:MountingHole_2.5mm" H 1950 3700 50  0001 C CNN
F 3 "~" H 1950 3700 50  0001 C CNN
	1    1950 3700
	1    0    0    -1  
$EndComp
$Comp
L Mechanical:MountingHole H2
U 1 1
P 1950 3900
F 0 "H2" H 2050 3946 50  0000 L CNN
F 1 "MountingHole" H 2050 3850 50  0000 L CNN
F 2 "MountingHole:MountingHole_2.5mm" H 1950 3900 50  0001 C CNN
F 3 "~" H 1950 3900 50  0001 C CNN
	1    1950 3900
	1    0    0    -1  
$EndComp
$Comp
L Mechanical:MountingHole H3
U 1 1
P 1950 4100
F 0 "H3" H 2050 4146 50  0000 L CNN
F 1 "MountingHole" H 2050 4050 50  0000 L CNN
F 2 "MountingHole:MountingHole_2.5mm" H 1950 4100 50  0001 C CNN
F 3 "~" H 1950 4100 50  0001 C CNN
	1    1950 4100
	1    0    0    -1  
$EndComp
$Comp
L Mechanical:MountingHole H4
U 1 1
P 1950 4300
F 0 "H4" H 2050 4346 50  0000 L CNN
F 1 "MountingHole" H 2050 4250 50  0000 L CNN
F 2 "MountingHole:MountingHole_2.5mm" H 1950 4300 50  0001 C CNN
F 3 "~" H 1950 4300 50  0001 C CNN
	1    1950 4300
	1    0    0    -1  
$EndComp
Text Label 6950 4550 0    50   ~ 0
COL_1
Text Label 6950 4750 0    50   ~ 0
COL_2
Text Label 6950 4850 0    50   ~ 0
COL_3
Text Label 6950 4950 0    50   ~ 0
COL_4
Text Label 6950 5050 0    50   ~ 0
ROW_1
Text Label 6950 5150 0    50   ~ 0
ROW_2
Text Label 6950 5250 0    50   ~ 0
ROW_3
Text Label 9400 5850 2    50   ~ 0
ROW_4
Wire Wire Line
	9100 5850 9400 5850
Wire Wire Line
	6950 5250 7250 5250
Wire Wire Line
	7250 5150 6950 5150
Wire Wire Line
	6950 5050 7250 5050
Wire Wire Line
	7250 4950 6950 4950
Wire Wire Line
	6950 4850 7250 4850
Wire Wire Line
	7250 4750 6950 4750
Wire Wire Line
	6950 4550 7250 4550
Wire Wire Line
	6850 4150 7250 4150
$EndSCHEMATC
